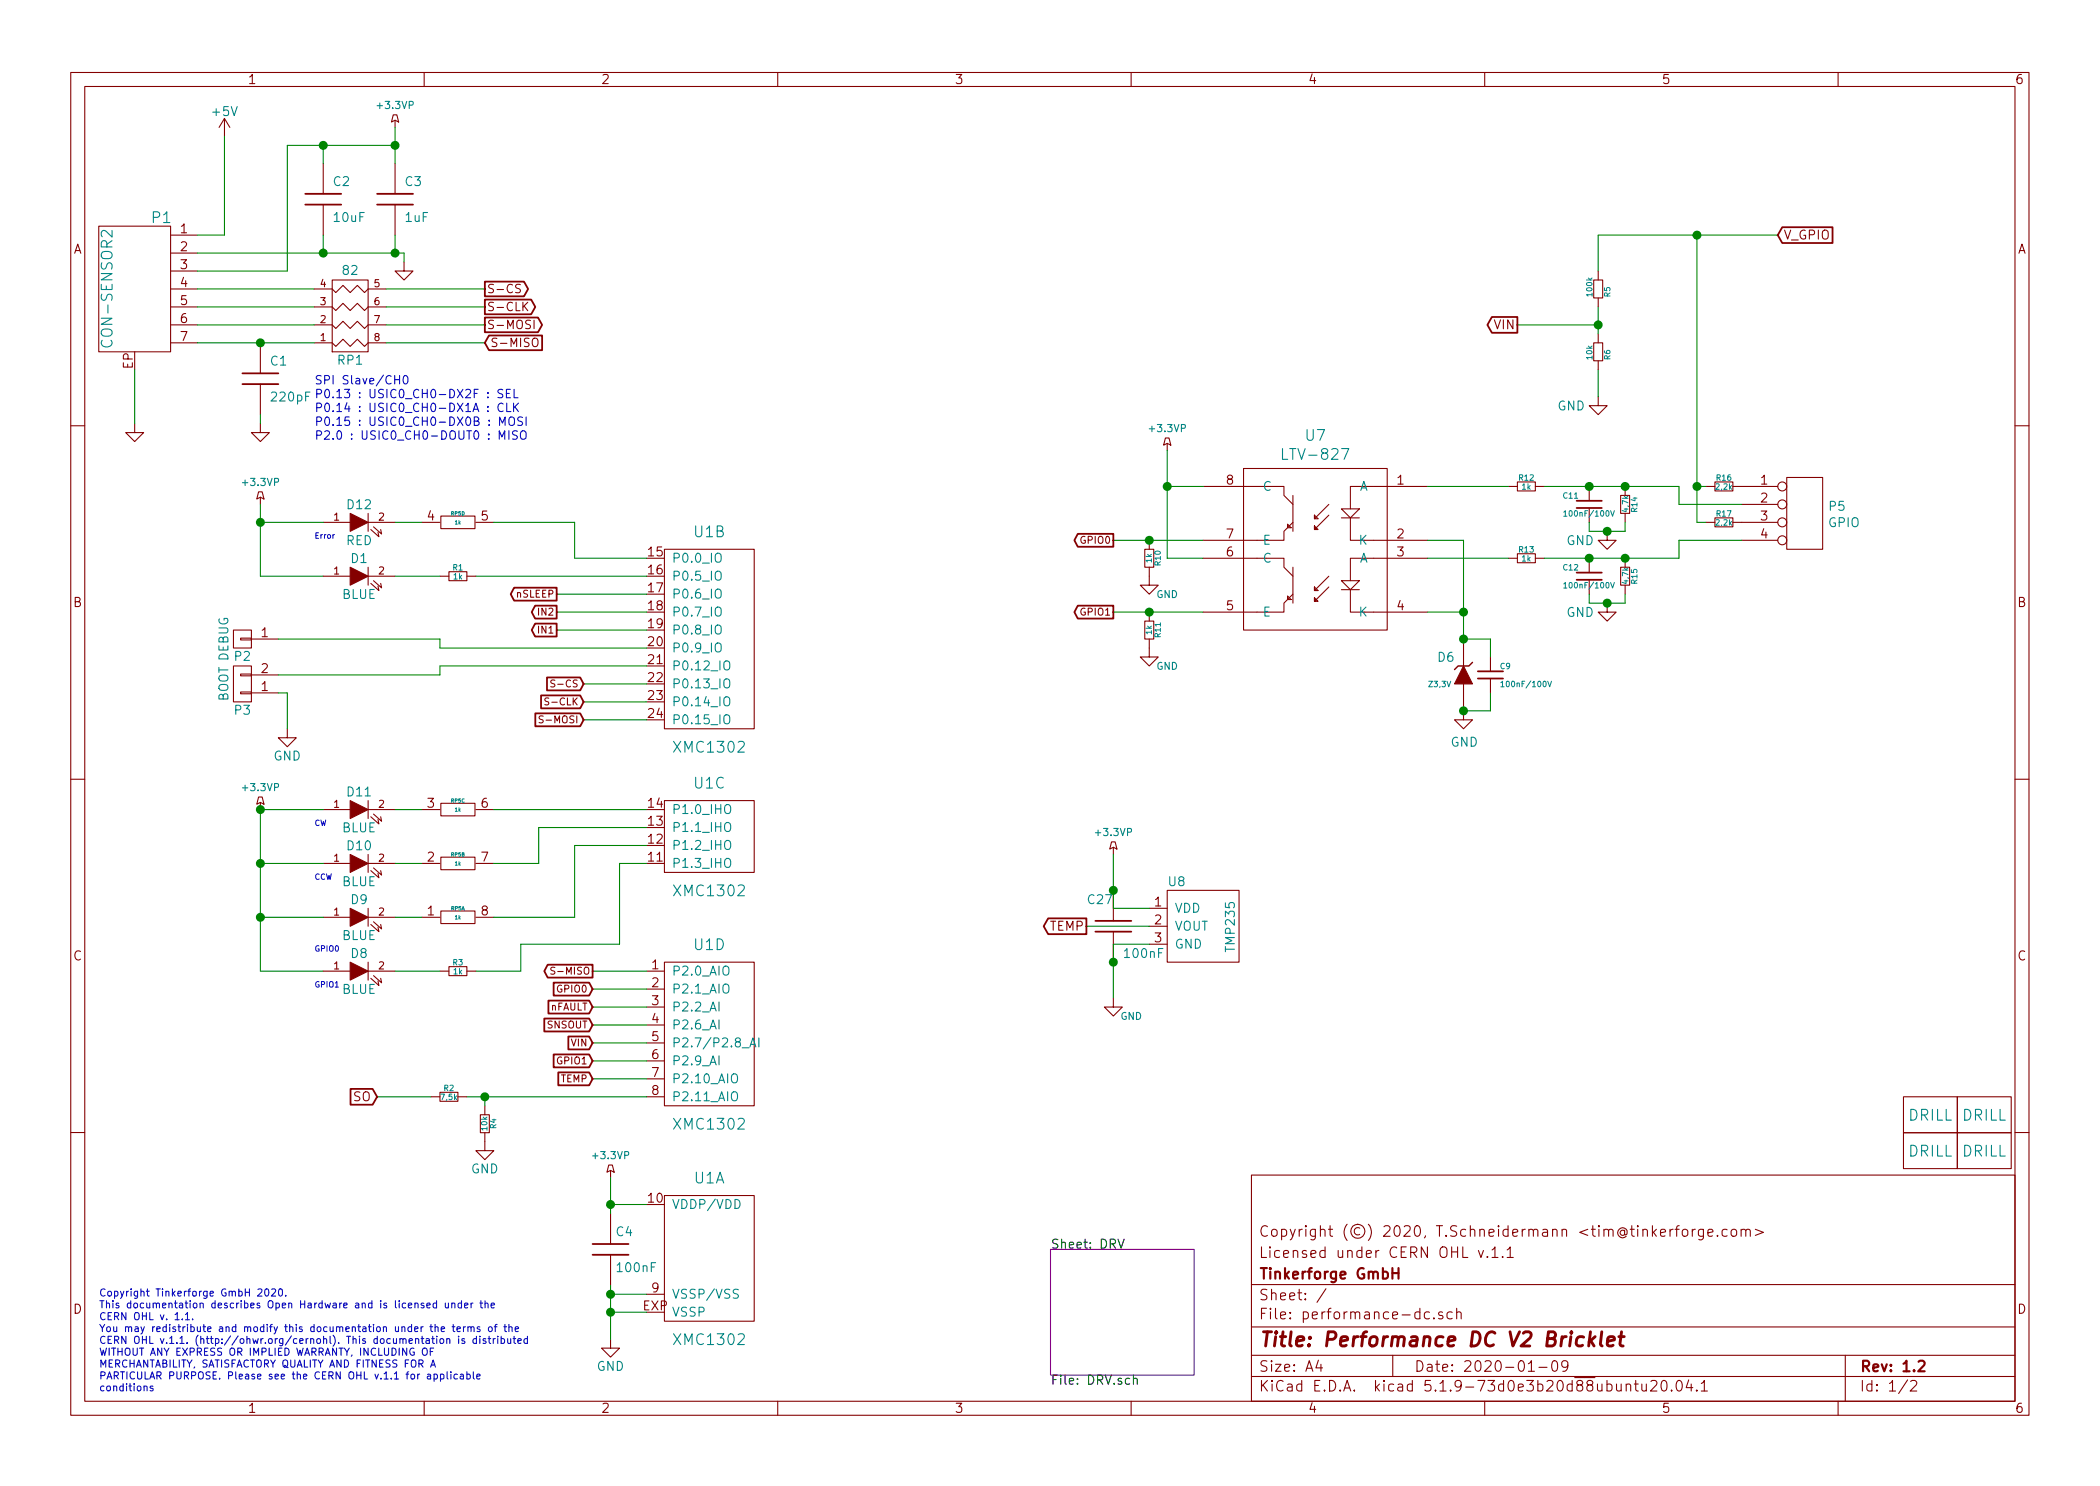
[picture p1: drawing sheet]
EESchema Schematic File Version 4
EELAYER 30 0
EELAYER END
$Descr A4 11693 8268
encoding utf-8
Sheet 1 2
Title "Performance DC V2 Bricklet"
Date "2020-01-09"
Rev "1.2"
Comp "Tinkerforge GmbH"
Comment1 "Licensed under CERN OHL v.1.1"
Comment2 "Copyright (©) 2020, T.Schneidermann <tim@tinkerforge.com>"
Comment3 ""
Comment4 ""
$EndDescr
$Comp
L tinkerforge:CON-SENSOR2 P1
U 1 1
P 750 1600
F 0 "P1" H 600 2000 60  0000 C CNN
F 1 "CON-SENSOR2" V 900 1600 60  0000 C CNN
F 2 "kicad-libraries:CON-SENSOR2_180" H 850 1450 60  0001 C CNN
F 3 "" H 850 1450 60  0000 C CNN
	1    750  1600
	-1   0    0    -1  
$EndComp
$Comp
L tinkerforge:R_PACK4 RP1
U 1 1
P 1950 1550
F 0 "RP1" H 1950 2000 50  0000 C CNN
F 1 "82" H 1950 1500 50  0000 C CNN
F 2 "tinkerforge:4X0402" H 1950 1550 50  0001 C CNN
F 3 "" H 1950 1550 50  0000 C CNN
	1    1950 1550
	1    0    0    1   
$EndComp
Text GLabel 2700 1600 2    47   Output ~ 0
S-CS
Text GLabel 2700 1700 2    47   Output ~ 0
S-CLK
Text GLabel 2700 1800 2    47   Output ~ 0
S-MOSI
Text GLabel 2700 1900 2    47   Input ~ 0
S-MISO
$Comp
L tinkerforge:C C1
U 1 1
P 1450 2100
F 0 "C1" H 1500 2200 50  0000 L CNN
F 1 "220pF" H 1500 2000 50  0000 L CNN
F 2 "C0402E" H 1450 2100 60  0001 C CNN
F 3 "" H 1450 2100 60  0000 C CNN
	1    1450 2100
	1    0    0    -1  
$EndComp
$Comp
L tinkerforge:GND #PWR01
U 1 1
P 1450 2350
F 0 "#PWR01" H 1450 2350 30  0001 C CNN
F 1 "GND" H 1450 2280 30  0001 C CNN
F 2 "" H 1450 2350 60  0000 C CNN
F 3 "" H 1450 2350 60  0000 C CNN
	1    1450 2350
	1    0    0    -1  
$EndComp
$Comp
L tinkerforge:GND #PWR02
U 1 1
P 750 2350
F 0 "#PWR02" H 750 2350 30  0001 C CNN
F 1 "GND" H 750 2280 30  0001 C CNN
F 2 "" H 750 2350 60  0000 C CNN
F 3 "" H 750 2350 60  0000 C CNN
	1    750  2350
	1    0    0    -1  
$EndComp
$Comp
L tinkerforge:+5V #PWR03
U 1 1
P 1250 750
F 0 "#PWR03" H 1250 600 50  0001 C CNN
F 1 "+5V" H 1250 890 50  0000 C CNN
F 2 "" H 1250 750 50  0000 C CNN
F 3 "" H 1250 750 50  0000 C CNN
	1    1250 750 
	1    0    0    -1  
$EndComp
$Comp
L tinkerforge:C C2
U 1 1
P 1800 1100
F 0 "C2" H 1850 1200 50  0000 L CNN
F 1 "10uF" H 1850 1000 50  0000 L CNN
F 2 "kicad-libraries:C0805E" H 1800 1100 60  0001 C CNN
F 3 "" H 1800 1100 60  0000 C CNN
	1    1800 1100
	1    0    0    -1  
$EndComp
$Comp
L tinkerforge:C C3
U 1 1
P 2200 1100
F 0 "C3" H 2250 1200 50  0000 L CNN
F 1 "1uF" H 2250 1000 50  0000 L CNN
F 2 "kicad-libraries:C0603F" H 2200 1100 60  0001 C CNN
F 3 "" H 2200 1100 60  0000 C CNN
	1    2200 1100
	1    0    0    -1  
$EndComp
$Comp
L tinkerforge:+3.3VP #PWR04
U 1 1
P 2200 700
F 0 "#PWR04" H 2200 800 40  0001 C CNN
F 1 "+3.3VP" H 2200 825 40  0000 C CNN
F 2 "" H 2200 700 60  0000 C CNN
F 3 "" H 2200 700 60  0000 C CNN
	1    2200 700 
	1    0    0    -1  
$EndComp
$Comp
L tinkerforge:GND #PWR05
U 1 1
P 2250 1450
F 0 "#PWR05" H 2250 1450 30  0001 C CNN
F 1 "GND" H 2250 1380 30  0001 C CNN
F 2 "" H 2250 1450 60  0000 C CNN
F 3 "" H 2250 1450 60  0000 C CNN
	1    2250 1450
	1    0    0    -1  
$EndComp
$Comp
L tinkerforge:XMC1XXX24 U1
U 1 1
P 3950 7000
F 0 "U1" H 3950 7450 60  0000 C CNN
F 1 "XMC1302" H 3950 6550 60  0000 C CNN
F 2 "QFN24-4x4mm-0.5mm" H 4100 7750 60  0001 C CNN
F 3 "" H 4100 7750 60  0000 C CNN
	1    3950 7000
	1    0    0    -1  
$EndComp
$Comp
L tinkerforge:XMC1XXX24 U1
U 2 1
P 3950 3550
F 0 "U1" H 3950 4150 60  0000 C CNN
F 1 "XMC1302" H 3950 2950 60  0000 C CNN
F 2 "QFN24-4x4mm-0.5mm" H 4100 4300 60  0001 C CNN
F 3 "" H 4100 4300 60  0000 C CNN
	2    3950 3550
	1    0    0    -1  
$EndComp
$Comp
L tinkerforge:XMC1XXX24 U1
U 3 1
P 3950 4650
F 0 "U1" H 3950 4950 60  0000 C CNN
F 1 "XMC1302" H 3950 4350 60  0000 C CNN
F 2 "QFN24-4x4mm-0.5mm" H 4100 5400 60  0001 C CNN
F 3 "" H 4100 5400 60  0000 C CNN
	3    3950 4650
	1    0    0    -1  
$EndComp
$Comp
L tinkerforge:XMC1XXX24 U1
U 4 1
P 3950 5750
F 0 "U1" H 3950 6250 60  0000 C CNN
F 1 "XMC1302" H 3950 5250 60  0000 C CNN
F 2 "QFN24-4x4mm-0.5mm" H 4100 6500 60  0001 C CNN
F 3 "" H 4100 6500 60  0000 C CNN
	4    3950 5750
	1    0    0    -1  
$EndComp
$Comp
L tinkerforge:GND #PWR011
U 1 1
P 3400 7450
F 0 "#PWR011" H 3400 7200 50  0001 C CNN
F 1 "GND" H 3400 7300 50  0000 C CNN
F 2 "" H 3400 7450 50  0000 C CNN
F 3 "" H 3400 7450 50  0000 C CNN
	1    3400 7450
	1    0    0    -1  
$EndComp
$Comp
L tinkerforge:+3.3VP #PWR012
U 1 1
P 3400 6550
F 0 "#PWR012" H 3400 6650 40  0001 C CNN
F 1 "+3.3VP" H 3400 6675 40  0000 C CNN
F 2 "" H 3400 6550 60  0000 C CNN
F 3 "" H 3400 6550 60  0000 C CNN
	1    3400 6550
	1    0    0    -1  
$EndComp
$Comp
L tinkerforge:C C4
U 1 1
P 3400 6950
F 0 "C4" H 3425 7050 50  0000 L CNN
F 1 "100nF" H 3425 6850 50  0000 L CNN
F 2 "C0603F" H 3438 6800 50  0001 C CNN
F 3 "" H 3400 6950 50  0000 C CNN
	1    3400 6950
	1    0    0    -1  
$EndComp
Text GLabel 3300 5400 0    39   Output ~ 0
S-MISO
$Comp
L tinkerforge:LED D1
U 1 1
P 2000 3200
F 0 "D1" H 2000 3300 50  0000 C CNN
F 1 "BLUE" H 2000 3100 50  0000 C CNN
F 2 "D0603F" H 2000 3200 50  0001 C CNN
F 3 "" H 2000 3200 50  0000 C CNN
	1    2000 3200
	1    0    0    -1  
$EndComp
$Comp
L tinkerforge:CONN_01X02 P3
U 1 1
P 1350 3800
F 0 "P3" H 1350 3950 50  0000 C CNN
F 1 "BOOT" V 1450 3800 50  0000 C CNN
F 2 "SolderJumper" H 1350 3800 50  0001 C CNN
F 3 "" H 1350 3800 50  0000 C CNN
	1    1350 3800
	-1   0    0    1   
$EndComp
$Comp
L tinkerforge:GND #PWR014
U 1 1
P 1600 4050
F 0 "#PWR014" H 1600 3800 50  0001 C CNN
F 1 "GND" H 1600 3900 50  0000 C CNN
F 2 "" H 1600 4050 50  0000 C CNN
F 3 "" H 1600 4050 50  0000 C CNN
	1    1600 4050
	1    0    0    -1  
$EndComp
Text GLabel 3250 3800 0    39   Input ~ 0
S-CS
Text GLabel 3250 3900 0    39   Input ~ 0
S-CLK
Text GLabel 3250 4000 0    39   Input ~ 0
S-MOSI
Wire Wire Line
	2150 1600 2700 1600
Wire Wire Line
	2150 1700 2700 1700
Wire Wire Line
	2150 1900 2700 1900
Wire Wire Line
	2150 1800 2700 1800
Connection ~ 1450 1900
Wire Wire Line
	750  2050 750  2350
Wire Wire Line
	1250 750  1250 1300
Wire Wire Line
	1250 1300 1100 1300
Connection ~ 1800 1400
Wire Wire Line
	1100 1600 1750 1600
Wire Wire Line
	1750 1700 1100 1700
Wire Wire Line
	1100 1800 1750 1800
Wire Wire Line
	1100 1900 1450 1900
Wire Wire Line
	1100 1500 1600 1500
Wire Wire Line
	1600 1500 1600 800 
Wire Wire Line
	1600 800  1800 800 
Connection ~ 1800 800 
Wire Wire Line
	2250 1400 2250 1450
Connection ~ 2200 1400
Connection ~ 2200 800 
Wire Wire Line
	3400 7200 3600 7200
Connection ~ 3400 7200
Wire Wire Line
	3400 7300 3600 7300
Connection ~ 3400 7300
Wire Wire Line
	3400 6700 3600 6700
Connection ~ 3400 6700
Wire Wire Line
	1800 3200 1450 3200
Wire Wire Line
	1550 3850 1600 3850
Wire Wire Line
	1600 3850 1600 4050
Wire Wire Line
	3250 3800 3600 3800
Wire Wire Line
	3600 3900 3250 3900
Wire Wire Line
	3250 4000 3600 4000
Text Notes 1750 2450 0    47   ~ 0
SPI Slave/CH0\nP0.13 : USIC0_CH0-DX2F : SEL\nP0.14 : USIC0_CH0-DX1A : CLK\nP0.15 : USIC0_CH0-DX0B : MOSI\nP2.0 : USIC0_CH0-DOUT0 : MISO
Text Notes 550  7750 0    40   ~ 0
Copyright Tinkerforge GmbH 2020.\nThis documentation describes Open Hardware and is licensed under the\nCERN OHL v. 1.1.\nYou may redistribute and modify this documentation under the terms of the\nCERN OHL v.1.1. (http://ohwr.org/cernohl). This documentation is distributed\nWITHOUT ANY EXPRESS OR IMPLIED WARRANTY, INCLUDING OF\nMERCHANTABILITY, SATISFACTORY QUALITY AND FITNESS FOR A\nPARTICULAR PURPOSE. Please see the CERN OHL v.1.1 for applicable\nconditions\n
$Comp
L tinkerforge:CONN_01X01 P2
U 1 1
P 1350 3550
F 0 "P2" H 1350 3650 50  0000 C CNN
F 1 "DEBUG" V 1450 3550 50  0000 C CNN
F 2 "DEBUG_PAD" H 1350 3550 50  0001 C CNN
F 3 "" H 1350 3550 50  0000 C CNN
	1    1350 3550
	-1   0    0    1   
$EndComp
$Comp
L tinkerforge:DRILL U5
U 1 1
P 11050 6400
F 0 "U5" H 11100 6450 60  0001 C CNN
F 1 "DRILL" H 11050 6400 60  0000 C CNN
F 2 "DRILL_NP" H 11050 6400 60  0001 C CNN
F 3 "" H 11050 6400 60  0000 C CNN
	1    11050 6400
	1    0    0    -1  
$EndComp
$Comp
L tinkerforge:DRILL U3
U 1 1
P 10750 6400
F 0 "U3" H 10800 6450 60  0001 C CNN
F 1 "DRILL" H 10750 6400 60  0000 C CNN
F 2 "DRILL_NP" H 10750 6400 60  0001 C CNN
F 3 "" H 10750 6400 60  0000 C CNN
	1    10750 6400
	1    0    0    -1  
$EndComp
$Comp
L tinkerforge:DRILL U4
U 1 1
P 11050 6200
F 0 "U4" H 11100 6250 60  0001 C CNN
F 1 "DRILL" H 11050 6200 60  0000 C CNN
F 2 "DRILL_NP" H 11050 6200 60  0001 C CNN
F 3 "" H 11050 6200 60  0000 C CNN
	1    11050 6200
	1    0    0    -1  
$EndComp
$Comp
L tinkerforge:DRILL U2
U 1 1
P 10750 6200
F 0 "U2" H 10800 6250 60  0001 C CNN
F 1 "DRILL" H 10750 6200 60  0000 C CNN
F 2 "DRILL_NP" H 10750 6200 60  0001 C CNN
F 3 "" H 10750 6200 60  0000 C CNN
	1    10750 6200
	1    0    0    -1  
$EndComp
Wire Wire Line
	1800 800  1800 900 
Wire Wire Line
	2200 700  2200 800 
Wire Wire Line
	1800 1300 1800 1400
Wire Wire Line
	2200 1400 2200 1300
Wire Wire Line
	3400 7150 3400 7200
Wire Wire Line
	3400 6550 3400 6700
Wire Wire Line
	1450 2350 1450 2300
Wire Wire Line
	1450 1900 1750 1900
Wire Wire Line
	1800 800  2200 800 
Wire Wire Line
	2200 1400 2250 1400
Wire Wire Line
	2200 800  2200 900 
Wire Wire Line
	3400 7200 3400 7300
Wire Wire Line
	3400 7300 3400 7450
Wire Wire Line
	3400 6700 3400 6750
$Comp
L tinkerforge:CONN_4 P5
U 1 1
P 10050 2850
F 0 "P5" H 10178 2891 50  0000 L CNN
F 1 "GPIO" H 10178 2800 50  0000 L CNN
F 2 "kicad-libraries:OQ_4P_Vertical" H 10050 2850 60  0001 C CNN
F 3 "" H 10050 2850 60  0000 C CNN
	1    10050 2850
	1    0    0    -1  
$EndComp
$Comp
L tinkerforge:Rs R16
U 1 1
P 9600 2700
F 0 "R16" V 9550 2700 31  0000 C CNN
F 1 "2,2k" V 9600 2700 31  0000 C CNN
F 2 "kicad-libraries:R0805E" V 9494 2700 60  0001 C CNN
F 3 "" H 9600 2700 60  0000 C CNN
	1    9600 2700
	0    1    1    0   
$EndComp
$Comp
L tinkerforge:Rs R17
U 1 1
P 9600 2900
F 0 "R17" V 9550 2900 31  0000 C CNN
F 1 "2,2k" V 9600 2900 31  0000 C CNN
F 2 "kicad-libraries:R0805E" V 9494 2900 60  0001 C CNN
F 3 "" H 9600 2900 60  0000 C CNN
	1    9600 2900
	0    1    1    0   
$EndComp
Wire Wire Line
	9450 2700 9500 2700
Wire Wire Line
	9450 2700 9450 2900
Wire Wire Line
	9450 2900 9500 2900
Text GLabel 9900 1300 2    50   Input ~ 0
V_GPIO
Connection ~ 9450 2700
$Comp
L tinkerforge:Rs R12
U 1 1
P 8500 2700
F 0 "R12" V 8450 2700 31  0000 C CNN
F 1 "1k" V 8500 2700 31  0000 C CNN
F 2 "kicad-libraries:R0603F" H 8500 2700 60  0001 C CNN
F 3 "" H 8500 2700 60  0000 C CNN
	1    8500 2700
	0    1    1    0   
$EndComp
Wire Wire Line
	9700 2800 9350 2800
$Comp
L tinkerforge:Rs R14
U 1 1
P 9050 2800
F 0 "R14" V 9100 2750 31  0000 L CNN
F 1 "4,7k" V 9050 2750 31  0000 L CNN
F 2 "kicad-libraries:R0603F" H 9050 2800 60  0001 C CNN
F 3 "" H 9050 2800 60  0000 C CNN
	1    9050 2800
	1    0    0    -1  
$EndComp
Wire Wire Line
	9050 2700 8850 2700
$Comp
L tinkerforge:Cs C11
U 1 1
P 8850 2800
F 0 "C11" H 8700 2850 31  0000 L CNN
F 1 "100nF/100V" H 8700 2750 31  0000 L CNN
F 2 "kicad-libraries:C0603F" H 8850 2800 60  0001 C CNN
F 3 "" H 8850 2800 60  0000 C CNN
	1    8850 2800
	1    0    0    -1  
$EndComp
Wire Wire Line
	8850 2900 8850 2950
Wire Wire Line
	8850 2950 8950 2950
Wire Wire Line
	9050 2950 9050 2900
$Comp
L tinkerforge:GND #PWR0106
U 1 1
P 8950 2950
F 0 "#PWR0106" H 8950 2700 50  0001 C CNN
F 1 "GND" H 8800 2900 50  0000 C CNN
F 2 "" H 8950 2950 50  0000 C CNN
F 3 "" H 8950 2950 50  0000 C CNN
	1    8950 2950
	1    0    0    -1  
$EndComp
Connection ~ 8950 2950
Wire Wire Line
	8950 2950 9050 2950
$Comp
L tinkerforge:ZENER D6
U 1 1
P 8150 3750
F 0 "D6" V 8050 3600 50  0000 L CNN
F 1 "Z3,3V" V 8200 3550 31  0000 L CNN
F 2 "kicad-libraries:MiniMelf" H 8150 3750 50  0001 C CNN
F 3 "" H 8150 3750 50  0000 C CNN
	1    8150 3750
	0    1    1    0   
$EndComp
$Comp
L tinkerforge:GND #PWR0108
U 1 1
P 8150 3950
F 0 "#PWR0108" H 8150 3700 50  0001 C CNN
F 1 "GND" H 8155 3777 50  0000 C CNN
F 2 "" H 8150 3950 50  0000 C CNN
F 3 "" H 8150 3950 50  0000 C CNN
	1    8150 3950
	1    0    0    -1  
$EndComp
$Comp
L tinkerforge:Cs C9
U 1 1
P 8300 3750
F 0 "C9" H 8350 3800 31  0000 L CNN
F 1 "100nF/100V" H 8350 3700 31  0000 L CNN
F 2 "kicad-libraries:C0603F" H 8300 3750 60  0001 C CNN
F 3 "" H 8300 3750 60  0000 C CNN
	1    8300 3750
	1    0    0    -1  
$EndComp
Wire Wire Line
	8150 3550 8300 3550
Wire Wire Line
	8300 3550 8300 3650
Wire Wire Line
	8300 3850 8300 3950
Wire Wire Line
	8300 3950 8150 3950
Connection ~ 8150 3950
Wire Wire Line
	8600 2700 8850 2700
Connection ~ 8850 2700
Wire Wire Line
	3600 3500 3100 3500
Text GLabel 3300 5500 0    39   Input ~ 0
GPIO0
Text GLabel 3300 5900 0    39   Input ~ 0
GPIO1
Wire Wire Line
	3300 5600 3600 5600
Wire Wire Line
	3600 5900 3300 5900
$Comp
L tinkerforge:Rs R1
U 1 1
P 2550 3200
F 0 "R1" V 2500 3200 31  0000 C CNN
F 1 "1k" V 2550 3200 31  0000 C CNN
F 2 "kicad-libraries:R0603F" H 2550 3200 60  0001 C CNN
F 3 "" H 2550 3200 60  0000 C CNN
	1    2550 3200
	0    1    1    0   
$EndComp
Wire Wire Line
	2200 3200 2450 3200
Wire Wire Line
	9700 3000 9350 3000
Connection ~ 8850 3100
Wire Wire Line
	8850 3100 8600 3100
Wire Wire Line
	8950 3350 9050 3350
Connection ~ 8950 3350
$Comp
L tinkerforge:GND #PWR0107
U 1 1
P 8950 3350
F 0 "#PWR0107" H 8950 3100 50  0001 C CNN
F 1 "GND" H 8800 3300 50  0000 C CNN
F 2 "" H 8950 3350 50  0000 C CNN
F 3 "" H 8950 3350 50  0000 C CNN
	1    8950 3350
	1    0    0    -1  
$EndComp
Wire Wire Line
	9050 3350 9050 3300
Wire Wire Line
	8850 3350 8950 3350
Wire Wire Line
	8850 3300 8850 3350
Wire Wire Line
	8850 3100 9050 3100
$Comp
L tinkerforge:Cs C12
U 1 1
P 8850 3200
F 0 "C12" H 8700 3250 31  0000 L CNN
F 1 "100nF/100V" H 8700 3150 31  0000 L CNN
F 2 "kicad-libraries:C0603F" H 8850 3200 60  0001 C CNN
F 3 "" H 8850 3200 60  0000 C CNN
	1    8850 3200
	1    0    0    -1  
$EndComp
$Comp
L tinkerforge:Rs R15
U 1 1
P 9050 3200
F 0 "R15" V 9100 3150 31  0000 L CNN
F 1 "4,7k" V 9050 3150 31  0000 L CNN
F 2 "kicad-libraries:R0603F" H 9050 3200 60  0001 C CNN
F 3 "" H 9050 3200 60  0000 C CNN
	1    9050 3200
	1    0    0    -1  
$EndComp
$Comp
L tinkerforge:Rs R13
U 1 1
P 8500 3100
F 0 "R13" V 8450 3100 31  0000 C CNN
F 1 "1k" V 8500 3100 31  0000 C CNN
F 2 "kicad-libraries:R0603F" H 8500 3100 60  0001 C CNN
F 3 "" H 8500 3100 60  0000 C CNN
	1    8500 3100
	0    1    1    0   
$EndComp
Text GLabel 6200 3400 0    39   Output ~ 0
GPIO1
Wire Wire Line
	6400 3400 6200 3400
$Comp
L tinkerforge:GND #PWR0111
U 1 1
P 6400 3600
F 0 "#PWR0111" H 6400 3350 50  0001 C CNN
F 1 "GND" H 6500 3500 39  0000 C CNN
F 2 "" H 6400 3600 50  0000 C CNN
F 3 "" H 6400 3600 50  0000 C CNN
	1    6400 3600
	1    0    0    -1  
$EndComp
$Comp
L tinkerforge:Rs R11
U 1 1
P 6400 3500
F 0 "R11" V 6350 3500 31  0000 C CNN
F 1 "1k" V 6400 3500 31  0000 C CNN
F 2 "kicad-libraries:R0603F" H 6400 3500 60  0001 C CNN
F 3 "" H 6400 3500 60  0000 C CNN
	1    6400 3500
	-1   0    0    1   
$EndComp
$Comp
L tinkerforge:+3.3VP #PWR0109
U 1 1
P 6500 2500
F 0 "#PWR0109" H 6500 2600 40  0001 C CNN
F 1 "+3.3VP" H 6500 2625 40  0000 C CNN
F 2 "" H 6500 2500 60  0000 C CNN
F 3 "" H 6500 2500 60  0000 C CNN
	1    6500 2500
	1    0    0    -1  
$EndComp
$Comp
L tinkerforge:LTV-827 U7
U 1 1
P 7300 3050
F 0 "U7" H 7275 3687 60  0000 C CNN
F 1 "LTV-827" H 7275 3581 60  0000 C CNN
F 2 "kicad-libraries:DIP_8_SMD" H 7300 2650 60  0001 C CNN
F 3 "" H 7300 2650 60  0000 C CNN
	1    7300 3050
	-1   0    0    -1  
$EndComp
$Comp
L tinkerforge:Rs R10
U 1 1
P 6400 3100
F 0 "R10" V 6350 3100 31  0000 C CNN
F 1 "1k" V 6400 3100 31  0000 C CNN
F 2 "kicad-libraries:R0603F" H 6400 3100 60  0001 C CNN
F 3 "" H 6400 3100 60  0000 C CNN
	1    6400 3100
	-1   0    0    1   
$EndComp
$Comp
L tinkerforge:GND #PWR0110
U 1 1
P 6400 3200
F 0 "#PWR0110" H 6400 2950 50  0001 C CNN
F 1 "GND" H 6500 3100 39  0000 C CNN
F 2 "" H 6400 3200 50  0000 C CNN
F 3 "" H 6400 3200 50  0000 C CNN
	1    6400 3200
	1    0    0    -1  
$EndComp
Wire Wire Line
	6200 3000 6400 3000
Text GLabel 6200 3000 0    39   Output ~ 0
GPIO0
Wire Wire Line
	7950 2700 8400 2700
Wire Wire Line
	7950 3000 8150 3000
Wire Wire Line
	7950 3400 8150 3400
Wire Wire Line
	8150 3400 8150 3000
Wire Wire Line
	7950 3100 8400 3100
Wire Wire Line
	6500 2500 6500 2700
Wire Wire Line
	6500 3100 6700 3100
Wire Wire Line
	6700 2700 6500 2700
Connection ~ 6500 2700
Wire Wire Line
	6500 2700 6500 3100
Connection ~ 6400 3000
Wire Wire Line
	6400 3000 6700 3000
Wire Wire Line
	6400 3400 6700 3400
Connection ~ 6400 3400
Wire Wire Line
	8150 3550 8150 3400
Connection ~ 8150 3550
Connection ~ 8150 3400
Wire Wire Line
	9050 2700 9350 2700
Wire Wire Line
	9350 2700 9350 2800
Connection ~ 9050 2700
Wire Wire Line
	9050 3100 9350 3100
Wire Wire Line
	9350 3100 9350 3000
Connection ~ 9050 3100
$Comp
L tinkerforge:LED D12
U 1 1
P 2000 2900
F 0 "D12" H 2000 3000 50  0000 C CNN
F 1 "RED" H 2000 2800 50  0000 C CNN
F 2 "D0603F" H 2000 2900 50  0001 C CNN
F 3 "" H 2000 2900 50  0000 C CNN
	1    2000 2900
	1    0    0    -1  
$EndComp
Wire Wire Line
	2200 2900 2350 2900
Text Notes 1750 3000 0    31   ~ 0
Error
$Comp
L tinkerforge:LED D11
U 1 1
P 2000 4500
F 0 "D11" H 2000 4600 50  0000 C CNN
F 1 "BLUE" H 2000 4400 50  0000 C CNN
F 2 "D0603F" H 2000 4500 50  0001 C CNN
F 3 "" H 2000 4500 50  0000 C CNN
	1    2000 4500
	1    0    0    -1  
$EndComp
Wire Wire Line
	2200 4500 2350 4500
Text Notes 1750 4600 0    31   ~ 0
CW
$Comp
L tinkerforge:LED D10
U 1 1
P 2000 4800
F 0 "D10" H 2000 4900 50  0000 C CNN
F 1 "BLUE" H 2000 4700 50  0000 C CNN
F 2 "D0603F" H 2000 4800 50  0001 C CNN
F 3 "" H 2000 4800 50  0000 C CNN
	1    2000 4800
	1    0    0    -1  
$EndComp
Wire Wire Line
	2200 4800 2350 4800
Text Notes 1750 4900 0    31   ~ 0
CCW
$Comp
L tinkerforge:LED D9
U 1 1
P 2000 5100
F 0 "D9" H 2000 5200 50  0000 C CNN
F 1 "BLUE" H 2000 5000 50  0000 C CNN
F 2 "D0603F" H 2000 5100 50  0001 C CNN
F 3 "" H 2000 5100 50  0000 C CNN
	1    2000 5100
	1    0    0    -1  
$EndComp
$Comp
L tinkerforge:Rs R3
U 1 1
P 2550 5400
F 0 "R3" V 2500 5400 31  0000 C CNN
F 1 "1k" V 2550 5400 31  0000 C CNN
F 2 "kicad-libraries:R0603F" H 2550 5400 60  0001 C CNN
F 3 "" H 2550 5400 60  0000 C CNN
	1    2550 5400
	0    1    1    0   
$EndComp
Wire Wire Line
	2200 5100 2350 5100
Text Notes 1750 5300 0    31   ~ 0
GPIO0
$Comp
L tinkerforge:LED D8
U 1 1
P 2000 5400
F 0 "D8" H 2000 5500 50  0000 C CNN
F 1 "BLUE" H 2000 5300 50  0000 C CNN
F 2 "D0603F" H 2000 5400 50  0001 C CNN
F 3 "" H 2000 5400 50  0000 C CNN
	1    2000 5400
	1    0    0    -1  
$EndComp
Text Notes 1750 5500 0    31   ~ 0
GPIO1
Wire Wire Line
	1550 3750 2450 3750
Wire Wire Line
	1450 2900 1800 2900
Wire Wire Line
	1450 4800 1800 4800
Wire Wire Line
	1450 4500 1800 4500
$Comp
L tinkerforge:+3.3VP #PWR08
U 1 1
P 1450 4500
F 0 "#PWR08" H 1450 4600 40  0001 C CNN
F 1 "+3.3VP" H 1450 4625 40  0000 C CNN
F 2 "" H 1450 4500 60  0000 C CNN
F 3 "" H 1450 4500 60  0000 C CNN
	1    1450 4500
	1    0    0    -1  
$EndComp
$Comp
L tinkerforge:R_PACK_SINGLE RP5
U 1 1
P 2550 5100
F 0 "RP5" H 2550 5150 20  0000 C CNN
F 1 "1k" H 2550 5100 20  0000 C CNN
F 2 "kicad-libraries:0603X4" H 2550 5100 60  0001 C CNN
F 3 "" H 2550 5100 60  0000 C CNN
	1    2550 5100
	1    0    0    -1  
$EndComp
$Comp
L tinkerforge:R_PACK_SINGLE RP5
U 2 1
P 2550 4800
F 0 "RP5" H 2550 4850 20  0000 C CNN
F 1 "1k" H 2550 4800 20  0000 C CNN
F 2 "kicad-libraries:0603X4" H 2550 4800 60  0001 C CNN
F 3 "" H 2550 4800 60  0000 C CNN
	2    2550 4800
	1    0    0    -1  
$EndComp
$Comp
L tinkerforge:R_PACK_SINGLE RP5
U 3 1
P 2550 4500
F 0 "RP5" H 2550 4550 20  0000 C CNN
F 1 "1k" H 2550 4500 20  0000 C CNN
F 2 "kicad-libraries:0603X4" H 2550 4500 60  0001 C CNN
F 3 "" H 2550 4500 60  0000 C CNN
	3    2550 4500
	1    0    0    -1  
$EndComp
$Comp
L tinkerforge:R_PACK_SINGLE RP5
U 4 1
P 2550 2900
F 0 "RP5" H 2550 2950 20  0000 C CNN
F 1 "1k" H 2550 2900 20  0000 C CNN
F 2 "kicad-libraries:0603X4" H 2550 2900 60  0001 C CNN
F 3 "" H 2550 2900 60  0000 C CNN
	4    2550 2900
	1    0    0    -1  
$EndComp
Wire Wire Line
	2200 5400 2450 5400
Wire Wire Line
	2750 5100 3200 5100
Wire Wire Line
	1550 3550 2450 3550
Wire Wire Line
	2650 3200 3600 3200
$Comp
L tinkerforge:+3.3VP #PWR0113
U 1 1
P 1450 2800
F 0 "#PWR0113" H 1450 2900 40  0001 C CNN
F 1 "+3.3VP" H 1450 2925 40  0000 C CNN
F 2 "" H 1450 2800 60  0000 C CNN
F 3 "" H 1450 2800 60  0000 C CNN
	1    1450 2800
	1    0    0    -1  
$EndComp
Wire Wire Line
	3100 3300 3600 3300
Wire Wire Line
	3100 3400 3600 3400
Wire Wire Line
	2750 2900 3200 2900
Wire Wire Line
	3200 2900 3200 3100
Wire Wire Line
	3200 3100 3600 3100
Wire Wire Line
	1450 4500 1450 4800
Connection ~ 1450 4800
Wire Wire Line
	1450 4800 1450 5100
Wire Wire Line
	2750 4500 3600 4500
Wire Wire Line
	3600 4600 3000 4600
Wire Wire Line
	3000 4600 3000 4800
Wire Wire Line
	3000 4800 2750 4800
Wire Wire Line
	1450 5100 1800 5100
Wire Wire Line
	3200 5100 3200 4700
Wire Wire Line
	3200 4700 3600 4700
Wire Wire Line
	1450 2800 1450 2900
Connection ~ 1450 2900
Wire Wire Line
	1450 2900 1450 3200
Wire Wire Line
	1100 1400 1800 1400
Wire Wire Line
	1800 1400 2200 1400
$Sheet
S 5850 6950 800  700 
U 5EAFEC80
F0 "DRV" 50
F1 "DRV.sch" 50
$EndSheet
Wire Wire Line
	9450 1300 9900 1300
Wire Wire Line
	9450 1300 9450 2700
$Comp
L tinkerforge:Rs R5
U 1 1
P 8900 1600
F 0 "R5" V 8950 1550 31  0000 L CNN
F 1 "100k" V 8850 1550 31  0000 L CNN
F 2 "kicad-libraries:R0603F" H 8900 1600 60  0001 C CNN
F 3 "" H 8900 1600 60  0000 C CNN
	1    8900 1600
	1    0    0    -1  
$EndComp
$Comp
L tinkerforge:Rs R6
U 1 1
P 8900 1950
F 0 "R6" V 8950 1900 31  0000 L CNN
F 1 "10k" V 8850 1900 31  0000 L CNN
F 2 "kicad-libraries:R0603F" H 8900 1950 60  0001 C CNN
F 3 "" H 8900 1950 60  0000 C CNN
	1    8900 1950
	1    0    0    -1  
$EndComp
Wire Wire Line
	8900 1700 8900 1800
Wire Wire Line
	8900 1500 8900 1300
Wire Wire Line
	8900 1300 9450 1300
Connection ~ 9450 1300
Wire Wire Line
	8900 2050 8900 2200
$Comp
L tinkerforge:GND #PWR09
U 1 1
P 8900 2200
F 0 "#PWR09" H 8900 1950 50  0001 C CNN
F 1 "GND" H 8750 2150 50  0000 C CNN
F 2 "" H 8900 2200 50  0000 C CNN
F 3 "" H 8900 2200 50  0000 C CNN
	1    8900 2200
	1    0    0    -1  
$EndComp
Wire Wire Line
	8900 1800 8450 1800
Connection ~ 8900 1800
Wire Wire Line
	8900 1800 8900 1850
Text GLabel 8450 1800 0    50   Output ~ 0
VIN
Text GLabel 3300 5800 0    39   Input ~ 0
VIN
Wire Wire Line
	3600 5800 3300 5800
Text GLabel 3100 3500 0    39   Output ~ 0
IN1
Text GLabel 3100 3400 0    39   Output ~ 0
IN2
Text GLabel 3100 3300 0    39   Output ~ 0
nSLEEP
Text GLabel 3300 5600 0    39   Input ~ 0
nFAULT
Text GLabel 3300 5700 0    39   Input ~ 0
SNSOUT
Text GLabel 2100 6100 0    50   Input ~ 0
SO
Wire Wire Line
	2450 3550 2450 3600
Wire Wire Line
	2450 3600 3600 3600
Wire Wire Line
	2450 3700 2450 3750
Wire Wire Line
	2450 3700 3600 3700
Wire Wire Line
	3300 5700 3600 5700
Wire Wire Line
	3600 5500 3300 5500
$Comp
L tinkerforge:Rs R2
U 1 1
P 2500 6100
F 0 "R2" V 2450 6100 31  0000 C CNN
F 1 "7,5k" V 2500 6100 31  0000 C CNN
F 2 "kicad-libraries:R0603F" H 2500 6100 60  0001 C CNN
F 3 "" H 2500 6100 60  0000 C CNN
	1    2500 6100
	0    1    1    0   
$EndComp
$Comp
L tinkerforge:Rs R4
U 1 1
P 2700 6250
F 0 "R4" V 2650 6250 31  0000 C CNN
F 1 "10k" V 2700 6250 31  0000 C CNN
F 2 "kicad-libraries:R0603F" H 2700 6250 60  0001 C CNN
F 3 "" H 2700 6250 60  0000 C CNN
	1    2700 6250
	-1   0    0    1   
$EndComp
$Comp
L tinkerforge:GND #PWR06
U 1 1
P 2700 6350
F 0 "#PWR06" H 2700 6100 50  0001 C CNN
F 1 "GND" H 2700 6200 50  0000 C CNN
F 2 "" H 2700 6350 50  0000 C CNN
F 3 "" H 2700 6350 50  0000 C CNN
	1    2700 6350
	1    0    0    -1  
$EndComp
Wire Wire Line
	2700 6100 2700 6150
Wire Wire Line
	2400 6100 2100 6100
Wire Wire Line
	2600 6100 2700 6100
Connection ~ 2700 6100
Wire Wire Line
	3300 5400 3600 5400
Wire Wire Line
	2650 5400 2900 5400
Wire Wire Line
	2900 5400 2900 5250
Wire Wire Line
	2900 5250 3450 5250
Wire Wire Line
	3450 5250 3450 4800
Wire Wire Line
	3450 4800 3600 4800
Wire Wire Line
	1450 5400 1450 5100
Wire Wire Line
	1450 5400 1800 5400
Connection ~ 1450 5100
Connection ~ 1450 4500
Wire Wire Line
	2700 6100 3600 6100
$Comp
L tinkerforge:TMP235 U8
U 1 1
P 6650 5150
F 0 "U8" H 6500 5400 50  0000 L CNN
F 1 "TMP235" V 6850 5000 50  0000 L CNN
F 2 "kicad-libraries:SOT23-3" H 6600 5200 50  0001 C CNN
F 3 "" H 6600 5200 50  0001 C CNN
	1    6650 5150
	1    0    0    -1  
$EndComp
$Comp
L tinkerforge:+3.3VP #PWR0101
U 1 1
P 6200 4750
F 0 "#PWR0101" H 6200 4850 40  0001 C CNN
F 1 "+3.3VP" H 6200 4875 40  0000 C CNN
F 2 "" H 6200 4750 60  0000 C CNN
F 3 "" H 6200 4750 60  0000 C CNN
	1    6200 4750
	1    0    0    -1  
$EndComp
$Comp
L tinkerforge:GND #PWR0102
U 1 1
P 6200 5550
F 0 "#PWR0102" H 6200 5300 50  0001 C CNN
F 1 "GND" H 6300 5450 39  0000 C CNN
F 2 "" H 6200 5550 50  0000 C CNN
F 3 "" H 6200 5550 50  0000 C CNN
	1    6200 5550
	1    0    0    -1  
$EndComp
Wire Wire Line
	6200 4750 6200 4950
Wire Wire Line
	6200 5050 6400 5050
Wire Wire Line
	6400 5250 6200 5250
Wire Wire Line
	6200 5250 6200 5350
Wire Wire Line
	6400 5150 6050 5150
Text GLabel 6050 5150 0    50   Output ~ 0
TEMP
Text GLabel 3300 6000 0    39   Input ~ 0
TEMP
Wire Wire Line
	3300 6000 3600 6000
$Comp
L tinkerforge:C C27
U 1 1
P 6200 5150
F 0 "C27" H 6050 5300 50  0000 L CNN
F 1 "100nF" H 6250 5000 50  0000 L CNN
F 2 "kicad-libraries:C0603F" H 6238 5000 50  0001 C CNN
F 3 "" H 6200 5150 50  0000 C CNN
	1    6200 5150
	1    0    0    -1  
$EndComp
Connection ~ 6200 4950
Wire Wire Line
	6200 4950 6200 5050
Connection ~ 6200 5350
Wire Wire Line
	6200 5350 6200 5550
$EndSCHEMATC
